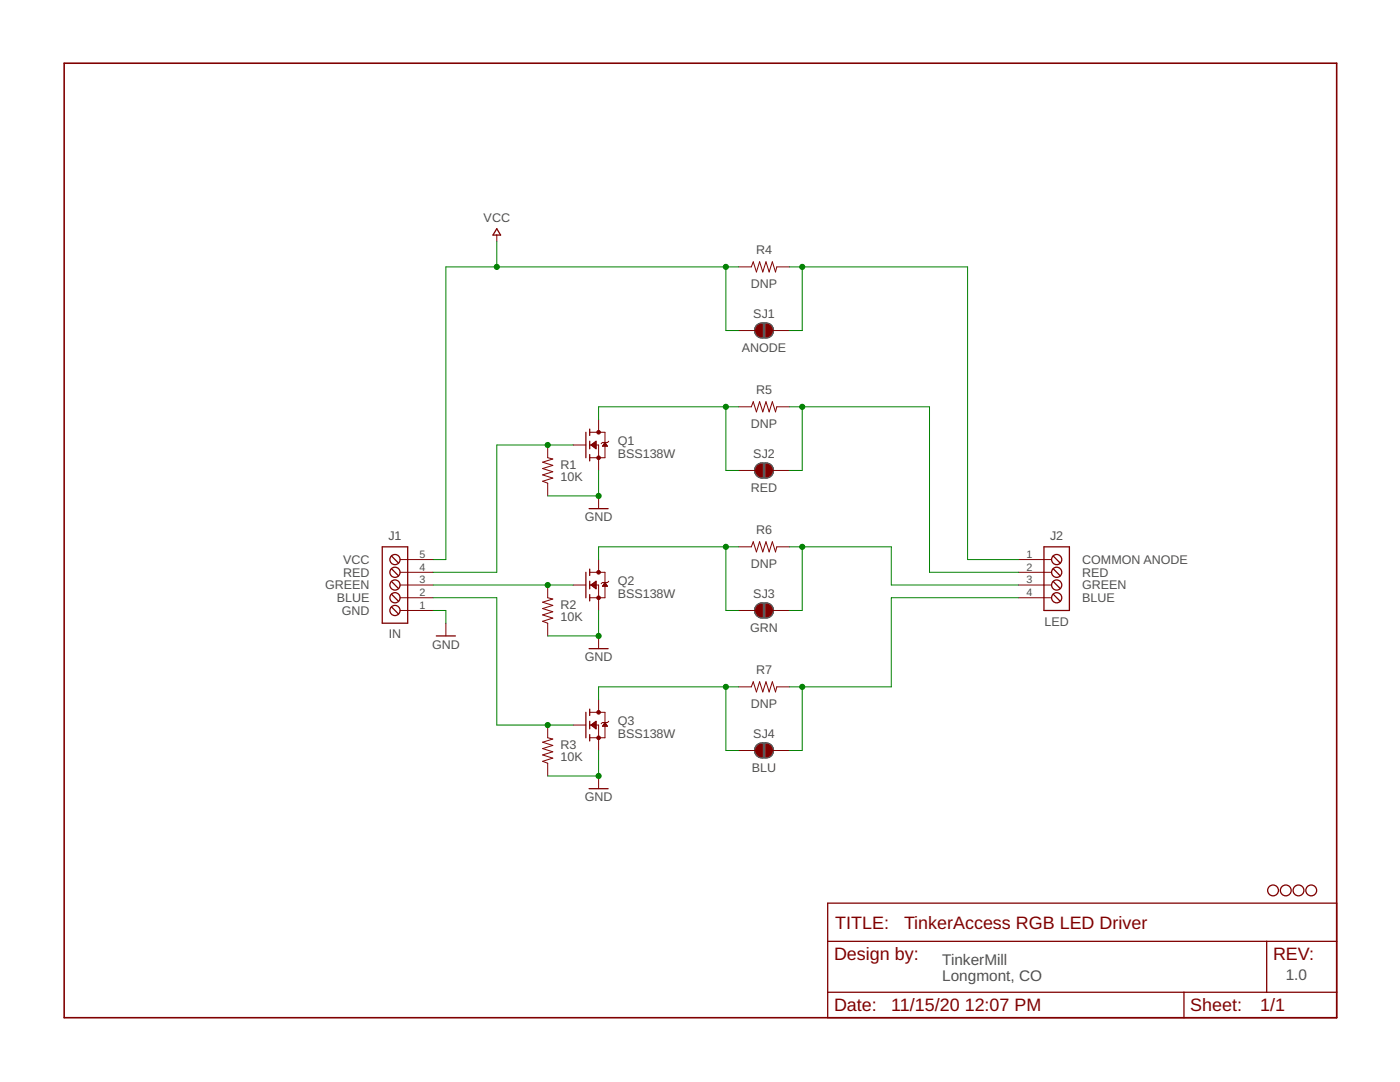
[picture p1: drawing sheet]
<?xml version="1.0" encoding="utf-8"?>
<!DOCTYPE eagle SYSTEM "eagle.dtd">
<eagle version="9.6.2">
<drawing>
<settings>
<setting alwaysvectorfont="no"/>
<setting verticaltext="up"/>
</settings>
<grid distance="0.1" unitdist="inch" unit="inch" style="lines" multiple="1" display="no" altdistance="0.01" altunitdist="inch" altunit="inch"/>
<schematic xreflabel="%F%N/%S.%C%R" xrefpart="/%S.%C%R">
<libraries>
<library name="TMF_Frames">
<symbols>
<symbol name="LETTER_LANDSCAPE">
<frame x1="0" y1="0" x2="254" y2="190.5" columns="12" rows="17" layer="94" border-left="no" border-top="no" border-right="no" border-bottom="no"/>
</symbol>
<symbol name="DOCFIELD">
<wire x1="0" y1="0" x2="71.12" y2="0" width="0.254" layer="94"/>
<wire x1="101.6" y1="15.24" x2="87.63" y2="15.24" width="0.254" layer="94"/>
<wire x1="0" y1="0" x2="0" y2="5.08" width="0.254" layer="94"/>
<wire x1="0" y1="5.08" x2="71.12" y2="5.08" width="0.254" layer="94"/>
<wire x1="0" y1="5.08" x2="0" y2="15.24" width="0.254" layer="94"/>
<wire x1="101.6" y1="15.24" x2="101.6" y2="5.08" width="0.254" layer="94"/>
<wire x1="71.12" y1="5.08" x2="71.12" y2="0" width="0.254" layer="94"/>
<wire x1="71.12" y1="5.08" x2="87.63" y2="5.08" width="0.254" layer="94"/>
<wire x1="71.12" y1="0" x2="101.6" y2="0" width="0.254" layer="94"/>
<wire x1="87.63" y1="15.24" x2="87.63" y2="5.08" width="0.254" layer="94"/>
<wire x1="87.63" y1="15.24" x2="0" y2="15.24" width="0.254" layer="94"/>
<wire x1="87.63" y1="5.08" x2="101.6" y2="5.08" width="0.254" layer="94"/>
<wire x1="101.6" y1="5.08" x2="101.6" y2="0" width="0.254" layer="94"/>
<wire x1="0" y1="15.24" x2="0" y2="22.86" width="0.254" layer="94"/>
<wire x1="0" y1="22.86" x2="101.6" y2="22.86" width="0.254" layer="94"/>
<wire x1="101.6" y1="22.86" x2="101.6" y2="15.24" width="0.254" layer="94"/>
<text x="1.27" y="1.27" size="2.54" layer="94">Date:</text>
<text x="12.7" y="1.27" size="2.54" layer="94">&gt;LAST_DATE_TIME</text>
<text x="72.39" y="1.27" size="2.54" layer="94">Sheet:</text>
<text x="86.36" y="1.27" size="2.54" layer="94">&gt;SHEET</text>
<text x="88.9" y="11.43" size="2.54" layer="94">REV:</text>
<text x="1.524" y="17.78" size="2.54" layer="94">TITLE:</text>
<text x="15.24" y="17.78" size="2.54" layer="94">&gt;DRAWING_NAME</text>
<text x="1.27" y="11.43" size="2.54" layer="94">Design by:</text>
</symbol>
</symbols>
<devicesets>
<deviceset name="LETTER_LANDSCAPE" prefix="FRAME" uservalue="yes">
<gates>
<gate name="G$1" symbol="LETTER_LANDSCAPE" x="0" y="0"/>
<gate name="G$2" symbol="DOCFIELD" x="152.4" y="0" addlevel="must"/>
</gates>
<devices>
<device name="">
<technologies>
<technology name=""/>
</technologies>
</device>
</devices>
</deviceset>
</devicesets>
</library>
<library name="TMF_Discretes">
<symbols>
<symbol name="N_MOSFET">
<wire x1="0.762" y1="0.762" x2="0.762" y2="0" width="0.254" layer="94"/>
<wire x1="0.762" y1="0" x2="0.762" y2="-0.762" width="0.254" layer="94"/>
<wire x1="0.762" y1="3.175" x2="0.762" y2="2.54" width="0.254" layer="94"/>
<wire x1="0.762" y1="2.54" x2="0.762" y2="1.905" width="0.254" layer="94"/>
<wire x1="0.762" y1="0" x2="2.54" y2="0" width="0.1524" layer="94"/>
<wire x1="2.54" y1="0" x2="2.54" y2="-2.54" width="0.1524" layer="94"/>
<wire x1="0.762" y1="-1.905" x2="0.762" y2="-2.54" width="0.254" layer="94"/>
<wire x1="0.762" y1="-2.54" x2="0.762" y2="-3.175" width="0.254" layer="94"/>
<wire x1="0" y1="2.54" x2="0" y2="-2.54" width="0.254" layer="94"/>
<wire x1="2.54" y1="-2.54" x2="0.762" y2="-2.54" width="0.1524" layer="94"/>
<wire x1="3.81" y1="2.54" x2="3.81" y2="0.508" width="0.1524" layer="94"/>
<wire x1="3.81" y1="0.508" x2="3.81" y2="-2.54" width="0.1524" layer="94"/>
<wire x1="2.54" y1="-2.54" x2="3.81" y2="-2.54" width="0.1524" layer="94"/>
<wire x1="0.762" y1="2.54" x2="3.81" y2="2.54" width="0.1524" layer="94"/>
<wire x1="4.572" y1="0.762" x2="4.318" y2="0.508" width="0.1524" layer="94"/>
<wire x1="4.318" y1="0.508" x2="3.81" y2="0.508" width="0.1524" layer="94"/>
<wire x1="3.81" y1="0.508" x2="3.302" y2="0.508" width="0.1524" layer="94"/>
<wire x1="3.302" y1="0.508" x2="3.048" y2="0.254" width="0.1524" layer="94"/>
<circle x="2.54" y="-2.54" radius="0.3592" width="0" layer="94"/>
<circle x="2.54" y="2.54" radius="0.3592" width="0" layer="94"/>
<text x="6.35" y="-2.54" size="1.778" layer="96">&gt;VALUE</text>
<text x="6.35" y="0" size="1.778" layer="95">&gt;NAME</text>
<pin name="S" x="2.54" y="-5.08" visible="off" length="short" direction="pas" rot="R90"/>
<pin name="G" x="-2.54" y="0" visible="off" length="short" direction="pas"/>
<pin name="D" x="2.54" y="5.08" visible="off" length="short" direction="pas" rot="R270"/>
<polygon width="0.1524" layer="94">
<vertex x="3.81" y="0.508"/>
<vertex x="3.302" y="-0.254"/>
<vertex x="4.318" y="-0.254"/>
</polygon>
<polygon width="0.1524" layer="94">
<vertex x="1.016" y="0"/>
<vertex x="2.032" y="0.762"/>
<vertex x="2.032" y="-0.762"/>
</polygon>
</symbol>
</symbols>
<devicesets>
<deviceset name="N_MOSFET" prefix="Q">
<gates>
<gate name="G$1" symbol="N_MOSFET" x="0" y="0"/>
</gates>
<devices>
<device name="_IRLML2502" package="SOT23">
<connects>
<connect gate="G$1" pin="D" pad="3"/>
<connect gate="G$1" pin="G" pad="1"/>
<connect gate="G$1" pin="S" pad="2"/>
</connects>
<technologies>
<technology name=""/>
</technologies>
</device>
<device name="_BSS138" package="SOT23">
<connects>
<connect gate="G$1" pin="D" pad="3"/>
<connect gate="G$1" pin="G" pad="1"/>
<connect gate="G$1" pin="S" pad="2"/>
</connects>
<technologies>
<technology name=""/>
</technologies>
</device>
<device name="_ZVN4525E6" package="SOT23-6">
<connects>
<connect gate="G$1" pin="D" pad="1 2 5 6"/>
<connect gate="G$1" pin="G" pad="3"/>
<connect gate="G$1" pin="S" pad="4"/>
</connects>
<technologies>
<technology name=""/>
</technologies>
</device>
<device name="_BSS138W" package="SOT323">
<connects>
<connect gate="G$1" pin="D" pad="3"/>
<connect gate="G$1" pin="G" pad="1"/>
<connect gate="G$1" pin="S" pad="2"/>
</connects>
<technologies>
<technology name=""/>
</technologies>
</device>
<device name="_CSD17308Q3" package="SON_Q3">
<connects>
<connect gate="G$1" pin="D" pad="5-8 PAD_BTM VIA1 VIA2 VIA3 VIA4 VIA5 VIA6"/>
<connect gate="G$1" pin="G" pad="4"/>
<connect gate="G$1" pin="S" pad="1 2 3"/>
</connects>
<technologies>
<technology name=""/>
</technologies>
</device>
<device name="_PSMN075-100MSE" package="SOT1210">
<connects>
<connect gate="G$1" pin="D" pad="PAD"/>
<connect gate="G$1" pin="G" pad="4"/>
<connect gate="G$1" pin="S" pad="1 2 3"/>
</connects>
<technologies>
<technology name=""/>
</technologies>
</device>
<device name="_DMN10H120SFG" package="POWERDI3333-8">
<connects>
<connect gate="G$1" pin="D" pad="5-8 PAD_BTM VIA1 VIA2 VIA3 VIA4 VIA5 VIA6"/>
<connect gate="G$1" pin="G" pad="4"/>
<connect gate="G$1" pin="S" pad="1 2 3"/>
</connects>
<technologies>
<technology name=""/>
</technologies>
</device>
</devices>
</deviceset>
</devicesets>
</library>
<library name="TMF_Resistors">
<symbols>
<symbol name="RESISTOR">
<wire x1="-2.54" y1="0" x2="-2.159" y2="1.016" width="0.1524" layer="94"/>
<wire x1="-2.159" y1="1.016" x2="-1.524" y2="-1.016" width="0.1524" layer="94"/>
<wire x1="-1.524" y1="-1.016" x2="-0.889" y2="1.016" width="0.1524" layer="94"/>
<wire x1="-0.889" y1="1.016" x2="-0.254" y2="-1.016" width="0.1524" layer="94"/>
<wire x1="-0.254" y1="-1.016" x2="0.381" y2="1.016" width="0.1524" layer="94"/>
<wire x1="0.381" y1="1.016" x2="1.016" y2="-1.016" width="0.1524" layer="94"/>
<wire x1="1.016" y1="-1.016" x2="1.651" y2="1.016" width="0.1524" layer="94"/>
<wire x1="1.651" y1="1.016" x2="2.286" y2="-1.016" width="0.1524" layer="94"/>
<wire x1="2.286" y1="-1.016" x2="2.54" y2="0" width="0.1524" layer="94"/>
<text x="0" y="2.54" size="1.778" layer="95" align="bottom-center">&gt;NAME</text>
<text x="0" y="-2.54" size="1.778" layer="96" align="top-center">&gt;VALUE</text>
<pin name="2" x="5.08" y="0" visible="off" length="short" direction="pas" swaplevel="1" rot="R180"/>
<pin name="1" x="-5.08" y="0" visible="off" length="short" direction="pas" swaplevel="1"/>
</symbol>
</symbols>
<devicesets>
<deviceset name="RESISTOR" prefix="R" uservalue="yes">
<gates>
<gate name="G$1" symbol="RESISTOR" x="0" y="0"/>
</gates>
<devices>
<device name="_0603" package="0603">
<connects>
<connect gate="G$1" pin="1" pad="1"/>
<connect gate="G$1" pin="2" pad="2"/>
</connects>
<technologies>
<technology name=""/>
</technologies>
</device>
<device name="_2512" package="2512">
<connects>
<connect gate="G$1" pin="1" pad="1"/>
<connect gate="G$1" pin="2" pad="2"/>
</connects>
<technologies>
<technology name=""/>
</technologies>
</device>
<device name="_1206" package="1206">
<connects>
<connect gate="G$1" pin="1" pad="1"/>
<connect gate="G$1" pin="2" pad="2"/>
</connects>
<technologies>
<technology name=""/>
</technologies>
</device>
<device name="_PTH_1/4W" package="AXIAL_0.4">
<connects>
<connect gate="G$1" pin="1" pad="1"/>
<connect gate="G$1" pin="2" pad="2"/>
</connects>
<technologies>
<technology name=""/>
</technologies>
</device>
</devices>
</deviceset>
</devicesets>
</library>
<library name="TMF_Connectors">
<symbols>
<symbol name="TB_4X1">
<pin name="1" x="7.62" y="2.54" visible="pad" length="middle" direction="pas" rot="R180"/>
<wire x1="0.7112" y1="0.7112" x2="-0.7112" y2="-0.7112" width="0.254" layer="94"/>
<circle x="0" y="0" radius="1.016" width="0.254" layer="94"/>
<pin name="2" x="7.62" y="0" visible="pad" length="middle" direction="pas" rot="R180"/>
<wire x1="2.54" y1="0" x2="1.016" y2="0" width="0.1524" layer="94"/>
<pin name="3" x="7.62" y="-2.54" visible="pad" length="middle" direction="pas" rot="R180"/>
<pin name="4" x="7.62" y="-5.08" visible="pad" length="middle" direction="pas" rot="R180"/>
<wire x1="-2.54" y1="5.08" x2="2.54" y2="5.08" width="0.254" layer="94"/>
<wire x1="2.54" y1="5.08" x2="2.54" y2="0" width="0.254" layer="94"/>
<wire x1="2.54" y1="0" x2="2.54" y2="-7.62" width="0.254" layer="94"/>
<wire x1="2.54" y1="-7.62" x2="-2.54" y2="-7.62" width="0.254" layer="94"/>
<wire x1="-2.54" y1="-7.62" x2="-2.54" y2="5.08" width="0.254" layer="94"/>
<text x="0" y="6.35" size="1.778" layer="95" align="bottom-center">&gt;NAME</text>
<text x="0" y="-8.89" size="1.778" layer="96" align="top-center">&gt;VALUE</text>
<wire x1="0.7112" y1="3.2512" x2="-0.7112" y2="1.8288" width="0.254" layer="94"/>
<circle x="0" y="2.54" radius="1.016" width="0.254" layer="94"/>
<wire x1="2.54" y1="2.54" x2="1.016" y2="2.54" width="0.1524" layer="94"/>
<wire x1="0.7112" y1="-1.8288" x2="-0.7112" y2="-3.2512" width="0.254" layer="94"/>
<circle x="0" y="-2.54" radius="1.016" width="0.254" layer="94"/>
<wire x1="2.54" y1="-2.54" x2="1.016" y2="-2.54" width="0.1524" layer="94"/>
<wire x1="0.7112" y1="-4.3688" x2="-0.7112" y2="-5.7912" width="0.254" layer="94"/>
<circle x="0" y="-5.08" radius="1.016" width="0.254" layer="94"/>
<wire x1="2.54" y1="-5.08" x2="1.016" y2="-5.08" width="0.1524" layer="94"/>
</symbol>
<symbol name="TB_5X1">
<pin name="1" x="7.62" y="5.08" visible="pad" length="middle" direction="pas" rot="R180"/>
<wire x1="0.7112" y1="3.2512" x2="-0.7112" y2="1.8288" width="0.254" layer="94"/>
<circle x="0" y="2.54" radius="1.016" width="0.254" layer="94"/>
<pin name="2" x="7.62" y="2.54" visible="pad" length="middle" direction="pas" rot="R180"/>
<wire x1="2.54" y1="2.54" x2="1.016" y2="2.54" width="0.1524" layer="94"/>
<pin name="3" x="7.62" y="0" visible="pad" length="middle" direction="pas" rot="R180"/>
<pin name="4" x="7.62" y="-2.54" visible="pad" length="middle" direction="pas" rot="R180"/>
<wire x1="-2.54" y1="7.62" x2="2.54" y2="7.62" width="0.254" layer="94"/>
<wire x1="2.54" y1="7.62" x2="2.54" y2="2.54" width="0.254" layer="94"/>
<wire x1="2.54" y1="2.54" x2="2.54" y2="-7.62" width="0.254" layer="94"/>
<wire x1="2.54" y1="-7.62" x2="-2.54" y2="-7.62" width="0.254" layer="94"/>
<wire x1="-2.54" y1="-7.62" x2="-2.54" y2="7.62" width="0.254" layer="94"/>
<text x="0" y="8.89" size="1.778" layer="95" align="bottom-center">&gt;NAME</text>
<text x="0" y="-8.89" size="1.778" layer="96" align="top-center">&gt;VALUE</text>
<wire x1="0.7112" y1="5.7912" x2="-0.7112" y2="4.3688" width="0.254" layer="94"/>
<circle x="0" y="5.08" radius="1.016" width="0.254" layer="94"/>
<wire x1="2.54" y1="5.08" x2="1.016" y2="5.08" width="0.1524" layer="94"/>
<wire x1="0.7112" y1="0.7112" x2="-0.7112" y2="-0.7112" width="0.254" layer="94"/>
<circle x="0" y="0" radius="1.016" width="0.254" layer="94"/>
<wire x1="2.54" y1="0" x2="1.016" y2="0" width="0.1524" layer="94"/>
<wire x1="0.7112" y1="-1.8288" x2="-0.7112" y2="-3.2512" width="0.254" layer="94"/>
<circle x="0" y="-2.54" radius="1.016" width="0.254" layer="94"/>
<wire x1="2.54" y1="-2.54" x2="1.016" y2="-2.54" width="0.1524" layer="94"/>
<pin name="5" x="7.62" y="-5.08" visible="pad" length="middle" direction="pas" rot="R180"/>
<wire x1="0.7112" y1="-4.3688" x2="-0.7112" y2="-5.7912" width="0.254" layer="94"/>
<circle x="0" y="-5.08" radius="1.016" width="0.254" layer="94"/>
<wire x1="2.54" y1="-5.08" x2="1.016" y2="-5.08" width="0.1524" layer="94"/>
</symbol>
<symbol name="JMP_PAD_2X1_CLOSED_BY_PASTE">
<wire x1="-0.635" y1="0.381" x2="0.635" y2="0.381" width="1.27" layer="94" curve="-180" cap="flat"/>
<wire x1="0.635" y1="-0.381" x2="-0.635" y2="-0.381" width="1.27" layer="94" curve="-180" cap="flat"/>
<wire x1="0" y1="2.54" x2="0" y2="1.651" width="0.1524" layer="94"/>
<wire x1="0" y1="-2.54" x2="0" y2="-1.651" width="0.1524" layer="94"/>
<text x="2.54" y="0" size="1.778" layer="95">&gt;NAME</text>
<text x="2.54" y="-2.54" size="1.778" layer="96">&gt;VALUE</text>
<pin name="1" x="0" y="5.08" visible="off" length="short" direction="pas" swaplevel="1" rot="R270"/>
<pin name="2" x="0" y="-5.08" visible="off" length="short" direction="pas" swaplevel="1" rot="R90"/>
<polygon width="0.127" layer="95">
<vertex x="1.524" y="-0.381" curve="-90"/>
<vertex x="0" y="-1.905" curve="-90"/>
<vertex x="-1.524" y="-0.381"/>
<vertex x="-1.524" y="0.381" curve="-90"/>
<vertex x="0" y="1.905" curve="-90"/>
<vertex x="1.524" y="0.381"/>
</polygon>
</symbol>
</symbols>
<devicesets>
<deviceset name="TB_4X1" prefix="J">
<gates>
<gate name="G$1" symbol="TB_4X1" x="0" y="0"/>
</gates>
<devices>
<device name="_TE_CONN_ED555_4DS" package="TE_CONN_ED555_4DS">
<connects>
<connect gate="G$1" pin="1" pad="1"/>
<connect gate="G$1" pin="2" pad="2"/>
<connect gate="G$1" pin="3" pad="3"/>
<connect gate="G$1" pin="4" pad="4"/>
</connects>
<technologies>
<technology name=""/>
</technologies>
</device>
<device name="_ON_SHORE_OSTVN04A150" package="ON_SHORE_OSTVN04A150">
<connects>
<connect gate="G$1" pin="1" pad="1"/>
<connect gate="G$1" pin="2" pad="2"/>
<connect gate="G$1" pin="3" pad="3"/>
<connect gate="G$1" pin="4" pad="4"/>
</connects>
<technologies>
<technology name=""/>
</technologies>
</device>
</devices>
</deviceset>
<deviceset name="TB_5X1" prefix="J">
<gates>
<gate name="G$1" symbol="TB_5X1" x="0" y="0"/>
</gates>
<devices>
<device name="_TE_CONN_ED555_5DS" package="TE_CONN_ED555_5DS">
<connects>
<connect gate="G$1" pin="1" pad="1"/>
<connect gate="G$1" pin="2" pad="2"/>
<connect gate="G$1" pin="3" pad="3"/>
<connect gate="G$1" pin="4" pad="4"/>
<connect gate="G$1" pin="5" pad="5"/>
</connects>
<technologies>
<technology name=""/>
</technologies>
</device>
<device name="_ON_SHORE_OSTVN05A150" package="ON_SHORE_OSTVN05A150">
<connects>
<connect gate="G$1" pin="1" pad="1"/>
<connect gate="G$1" pin="2" pad="2"/>
<connect gate="G$1" pin="3" pad="3"/>
<connect gate="G$1" pin="4" pad="4"/>
<connect gate="G$1" pin="5" pad="5"/>
</connects>
<technologies>
<technology name=""/>
</technologies>
</device>
</devices>
</deviceset>
<deviceset name="JMP_PAD_2X1_CLOSED_BY_PASTE" prefix="SJ">
<gates>
<gate name="G$1" symbol="JMP_PAD_2X1_CLOSED_BY_PASTE" x="0" y="0"/>
</gates>
<devices>
<device name="_NORMAL" package="JMP_PAD_2X1_CLOSED_BY_PASTE">
<connects>
<connect gate="G$1" pin="1" pad="1"/>
<connect gate="G$1" pin="2" pad="2"/>
</connects>
<technologies>
<technology name=""/>
</technologies>
</device>
</devices>
</deviceset>
</devicesets>
</library>
<library name="TMF_Supply">
<symbols>
<symbol name="GND">
<wire x1="-1.905" y1="-2.54" x2="1.905" y2="-2.54" width="0.254" layer="94"/>
<text x="0" y="-5.08" size="1.778" layer="96" align="bottom-center">&gt;VALUE</text>
<pin name="GND" x="0" y="0" visible="off" length="short" direction="sup" rot="R270"/>
</symbol>
<symbol name="VCC">
<wire x1="0.762" y1="1.27" x2="0" y2="2.54" width="0.254" layer="94"/>
<wire x1="0" y1="2.54" x2="-0.762" y2="1.27" width="0.254" layer="94"/>
<text x="0" y="3.81" size="1.778" layer="96" align="bottom-center">&gt;VALUE</text>
<pin name="VCC" x="0" y="0" visible="off" length="point" direction="sup" rot="R90"/>
<wire x1="-0.762" y1="1.27" x2="0" y2="1.27" width="0.254" layer="94"/>
<wire x1="0" y1="1.27" x2="0.762" y2="1.27" width="0.254" layer="94"/>
<wire x1="0" y1="0" x2="0" y2="1.27" width="0.1524" layer="94"/>
</symbol>
</symbols>
<devicesets>
<deviceset name="GND" prefix="SUPPLY">
<gates>
<gate name="G$1" symbol="GND" x="0" y="0"/>
</gates>
<devices>
<device name="">
<technologies>
<technology name=""/>
</technologies>
</device>
</devices>
</deviceset>
<deviceset name="VCC" prefix="SUPPLY">
<gates>
<gate name="G$1" symbol="VCC" x="0" y="0"/>
</gates>
<devices>
<device name="">
<technologies>
<technology name=""/>
</technologies>
</device>
</devices>
</deviceset>
</devicesets>
</library>
<library name="TMF_Hardware">
<symbols>
<symbol name="STANDOFF">
<circle x="0" y="0" radius="1.0795" width="0.254" layer="94"/>
</symbol>
</symbols>
<devicesets>
<deviceset name="STANDOFF" prefix="STANDOFF">
<gates>
<gate name="G$1" symbol="STANDOFF" x="0" y="0"/>
</gates>
<devices>
<device name="_3.2MM_NO_CU" package="STANDOFF_3.2MM_NO_CU">
<technologies>
<technology name=""/>
</technologies>
</device>
<device name="_3.2MM" package="STANDOFF_3.2MM">
<technologies>
<technology name=""/>
</technologies>
</device>
<device name="_3.2MM_NO_CU_MASK" package="STANDOFF_3.2MM_NO_CU_MASK">
<technologies>
<technology name=""/>
</technologies>
</device>
<device name="_2.75MM_NO_CU_MASK" package="STANDOFF_2.75MM_NO_CU_MASK">
<technologies>
<technology name=""/>
</technologies>
</device>
<device name="_2.3MM_NO_CU" package="STANDOFF_2.3MM_NO_CU">
<technologies>
<technology name=""/>
</technologies>
</device>
</devices>
</deviceset>
</devicesets>
</library>
</libraries>
<attributes>
</attributes>
<variantdefs>
</variantdefs>
<classes>
<class number="0" name="default" width="0" drill="0">
</class>
</classes>
<parts>
<part name="FRAME1" library="TMF_Frames" deviceset="LETTER_LANDSCAPE" device=""/>
<part name="Q1" library="TMF_Discretes" deviceset="N_MOSFET" device="_BSS138W" value="BSS138W"/>
<part name="Q2" library="TMF_Discretes" deviceset="N_MOSFET" device="_BSS138W" value="BSS138W"/>
<part name="Q3" library="TMF_Discretes" deviceset="N_MOSFET" device="_BSS138W" value="BSS138W"/>
<part name="R1" library="TMF_Resistors" deviceset="RESISTOR" device="_0603" value="10K"/>
<part name="R2" library="TMF_Resistors" deviceset="RESISTOR" device="_0603" value="10K"/>
<part name="R3" library="TMF_Resistors" deviceset="RESISTOR" device="_0603" value="10K"/>
<part name="SUPPLY1" library="TMF_Supply" deviceset="GND" device=""/>
<part name="SUPPLY2" library="TMF_Supply" deviceset="GND" device=""/>
<part name="SUPPLY3" library="TMF_Supply" deviceset="GND" device=""/>
<part name="SUPPLY4" library="TMF_Supply" deviceset="GND" device=""/>
<part name="J2" library="TMF_Connectors" deviceset="TB_4X1" device="_ON_SHORE_OSTVN04A150" value="LED"/>
<part name="J1" library="TMF_Connectors" deviceset="TB_5X1" device="_ON_SHORE_OSTVN05A150" value="IN"/>
<part name="R5" library="TMF_Resistors" deviceset="RESISTOR" device="_0603" value="DNP"/>
<part name="R6" library="TMF_Resistors" deviceset="RESISTOR" device="_0603" value="DNP"/>
<part name="R7" library="TMF_Resistors" deviceset="RESISTOR" device="_0603" value="DNP"/>
<part name="R4" library="TMF_Resistors" deviceset="RESISTOR" device="_0603" value="DNP"/>
<part name="STANDOFF1" library="TMF_Hardware" deviceset="STANDOFF" device="_2.3MM_NO_CU" value="STANDOFF_2.3MM_NO_CU"/>
<part name="STANDOFF2" library="TMF_Hardware" deviceset="STANDOFF" device="_2.3MM_NO_CU" value="STANDOFF_2.3MM_NO_CU"/>
<part name="STANDOFF3" library="TMF_Hardware" deviceset="STANDOFF" device="_2.3MM_NO_CU" value="STANDOFF_2.3MM_NO_CU"/>
<part name="STANDOFF4" library="TMF_Hardware" deviceset="STANDOFF" device="_2.3MM_NO_CU" value="STANDOFF_2.3MM_NO_CU"/>
<part name="SJ2" library="TMF_Connectors" deviceset="JMP_PAD_2X1_CLOSED_BY_PASTE" device="_NORMAL" value="RED"/>
<part name="SJ3" library="TMF_Connectors" deviceset="JMP_PAD_2X1_CLOSED_BY_PASTE" device="_NORMAL" value="GRN"/>
<part name="SJ4" library="TMF_Connectors" deviceset="JMP_PAD_2X1_CLOSED_BY_PASTE" device="_NORMAL" value="BLU"/>
<part name="SJ1" library="TMF_Connectors" deviceset="JMP_PAD_2X1_CLOSED_BY_PASTE" device="_NORMAL" value="ANODE"/>
<part name="SUPPLY5" library="TMF_Supply" deviceset="VCC" device=""/>
</parts>
<sheets>
<sheet>
<plain>
<text x="60.96" y="91.44" size="1.778" layer="97" align="center-right">VCC</text>
<text x="60.96" y="88.9" size="1.778" layer="97" align="center-right">RED</text>
<text x="60.96" y="86.36" size="1.778" layer="97" align="center-right">GREEN</text>
<text x="60.96" y="83.82" size="1.778" layer="97" align="center-right">BLUE</text>
<text x="60.96" y="81.28" size="1.778" layer="97" align="center-right">GND</text>
<text x="203.2" y="91.44" size="1.778" layer="97" align="center-left">COMMON ANODE</text>
<text x="203.2" y="88.9" size="1.778" layer="97" align="center-left">RED</text>
<text x="203.2" y="86.36" size="1.778" layer="97" align="center-left">GREEN</text>
<text x="203.2" y="83.82" size="1.778" layer="97" align="center-left">BLUE</text>
<text x="175.26" y="12.7" size="2.1844" layer="95" align="top-left">TinkerMill
Longmont, CO</text>
<text x="243.84" y="7.62" size="2.1844" layer="95">1.0</text>
</plain>
<instances>
<instance part="FRAME1" gate="G$1" x="0" y="0" smashed="yes"/>
<instance part="FRAME1" gate="G$2" x="152.4" y="0" smashed="yes">
<attribute name="LAST_DATE_TIME" x="165.1" y="1.27" size="2.54" layer="94"/>
<attribute name="SHEET" x="238.76" y="1.27" size="2.54" layer="94"/>
<attribute name="DRAWING_NAME" x="167.64" y="17.78" size="2.54" layer="94"/>
</instance>
<instance part="Q1" gate="G$1" x="104.14" y="114.3" smashed="yes">
<attribute name="VALUE" x="110.49" y="111.76" size="1.778" layer="96"/>
<attribute name="NAME" x="110.49" y="114.3" size="1.778" layer="95"/>
</instance>
<instance part="Q2" gate="G$1" x="104.14" y="86.36" smashed="yes">
<attribute name="VALUE" x="110.49" y="83.82" size="1.778" layer="96"/>
<attribute name="NAME" x="110.49" y="86.36" size="1.778" layer="95"/>
</instance>
<instance part="Q3" gate="G$1" x="104.14" y="58.42" smashed="yes">
<attribute name="VALUE" x="110.49" y="55.88" size="1.778" layer="96"/>
<attribute name="NAME" x="110.49" y="58.42" size="1.778" layer="95"/>
</instance>
<instance part="R1" gate="G$1" x="96.52" y="109.22" smashed="yes" rot="R90">
<attribute name="NAME" x="99.06" y="110.49" size="1.778" layer="95" align="center-left"/>
<attribute name="VALUE" x="99.06" y="107.95" size="1.778" layer="96" align="center-left"/>
</instance>
<instance part="R2" gate="G$1" x="96.52" y="81.28" smashed="yes" rot="R90">
<attribute name="NAME" x="99.06" y="82.55" size="1.778" layer="95" align="center-left"/>
<attribute name="VALUE" x="99.06" y="80.01" size="1.778" layer="96" align="center-left"/>
</instance>
<instance part="R3" gate="G$1" x="96.52" y="53.34" smashed="yes" rot="R90">
<attribute name="NAME" x="99.06" y="54.61" size="1.778" layer="95" align="center-left"/>
<attribute name="VALUE" x="99.06" y="52.07" size="1.778" layer="96" align="center-left"/>
</instance>
<instance part="SUPPLY1" gate="G$1" x="106.68" y="104.14" smashed="yes">
<attribute name="VALUE" x="106.68" y="99.06" size="1.778" layer="96" align="bottom-center"/>
</instance>
<instance part="SUPPLY2" gate="G$1" x="106.68" y="76.2" smashed="yes">
<attribute name="VALUE" x="106.68" y="71.12" size="1.778" layer="96" align="bottom-center"/>
</instance>
<instance part="SUPPLY3" gate="G$1" x="106.68" y="48.26" smashed="yes">
<attribute name="VALUE" x="106.68" y="43.18" size="1.778" layer="96" align="bottom-center"/>
</instance>
<instance part="SUPPLY4" gate="G$1" x="76.2" y="78.74" smashed="yes">
<attribute name="VALUE" x="76.2" y="73.66" size="1.778" layer="96" align="bottom-center"/>
</instance>
<instance part="J2" gate="G$1" x="198.12" y="88.9" smashed="yes" rot="MR0">
<attribute name="NAME" x="198.12" y="95.25" size="1.778" layer="95" rot="MR0" align="bottom-center"/>
<attribute name="VALUE" x="198.12" y="80.01" size="1.778" layer="96" rot="MR0" align="top-center"/>
</instance>
<instance part="J1" gate="G$1" x="66.04" y="86.36" smashed="yes" rot="MR180">
<attribute name="NAME" x="66.04" y="95.25" size="1.778" layer="95" rot="MR0" align="bottom-center"/>
<attribute name="VALUE" x="66.04" y="77.47" size="1.778" layer="96" rot="MR0" align="top-center"/>
</instance>
<instance part="R5" gate="G$1" x="139.7" y="121.92" smashed="yes">
<attribute name="NAME" x="139.7" y="124.46" size="1.778" layer="95" align="bottom-center"/>
<attribute name="VALUE" x="139.7" y="119.38" size="1.778" layer="96" align="top-center"/>
</instance>
<instance part="R6" gate="G$1" x="139.7" y="93.98" smashed="yes">
<attribute name="NAME" x="139.7" y="96.52" size="1.778" layer="95" align="bottom-center"/>
<attribute name="VALUE" x="139.7" y="91.44" size="1.778" layer="96" align="top-center"/>
</instance>
<instance part="R7" gate="G$1" x="139.7" y="66.04" smashed="yes">
<attribute name="NAME" x="139.7" y="68.58" size="1.778" layer="95" align="bottom-center"/>
<attribute name="VALUE" x="139.7" y="63.5" size="1.778" layer="96" align="top-center"/>
</instance>
<instance part="R4" gate="G$1" x="139.7" y="149.86" smashed="yes">
<attribute name="NAME" x="139.7" y="152.4" size="1.778" layer="95" align="bottom-center"/>
<attribute name="VALUE" x="139.7" y="147.32" size="1.778" layer="96" align="top-center"/>
</instance>
<instance part="STANDOFF1" gate="G$1" x="241.3" y="25.4" smashed="yes"/>
<instance part="STANDOFF2" gate="G$1" x="243.84" y="25.4" smashed="yes"/>
<instance part="STANDOFF3" gate="G$1" x="246.38" y="25.4" smashed="yes"/>
<instance part="STANDOFF4" gate="G$1" x="248.92" y="25.4" smashed="yes"/>
<instance part="SJ2" gate="G$1" x="139.7" y="109.22" smashed="yes" rot="R90">
<attribute name="NAME" x="139.7" y="111.76" size="1.778" layer="95" align="bottom-center"/>
<attribute name="VALUE" x="139.7" y="106.68" size="1.778" layer="96" align="top-center"/>
</instance>
<instance part="SJ3" gate="G$1" x="139.7" y="81.28" smashed="yes" rot="R90">
<attribute name="NAME" x="139.7" y="83.82" size="1.778" layer="95" align="bottom-center"/>
<attribute name="VALUE" x="139.7" y="78.74" size="1.778" layer="96" align="top-center"/>
</instance>
<instance part="SJ4" gate="G$1" x="139.7" y="53.34" smashed="yes" rot="R90">
<attribute name="NAME" x="139.7" y="55.88" size="1.778" layer="95" align="bottom-center"/>
<attribute name="VALUE" x="139.7" y="50.8" size="1.778" layer="96" align="top-center"/>
</instance>
<instance part="SJ1" gate="G$1" x="139.7" y="137.16" smashed="yes" rot="R90">
<attribute name="NAME" x="139.7" y="139.7" size="1.778" layer="95" align="bottom-center"/>
<attribute name="VALUE" x="139.7" y="134.62" size="1.778" layer="96" align="top-center"/>
</instance>
<instance part="SUPPLY5" gate="G$1" x="86.36" y="154.94" smashed="yes">
<attribute name="VALUE" x="86.36" y="158.75" size="1.778" layer="96" align="bottom-center"/>
</instance>
</instances>
<busses>
</busses>
<nets>
<net name="N$1" class="0">
<segment>
<pinref part="R1" gate="G$1" pin="2"/>
<pinref part="Q1" gate="G$1" pin="G"/>
<wire x1="96.52" y1="114.3" x2="101.6" y2="114.3" width="0.1524" layer="91"/>
<wire x1="73.66" y1="88.9" x2="86.36" y2="88.9" width="0.1524" layer="91"/>
<wire x1="86.36" y1="88.9" x2="86.36" y2="114.3" width="0.1524" layer="91"/>
<wire x1="86.36" y1="114.3" x2="96.52" y2="114.3" width="0.1524" layer="91"/>
<junction x="96.52" y="114.3"/>
<pinref part="J1" gate="G$1" pin="4"/>
</segment>
</net>
<net name="GND" class="0">
<segment>
<pinref part="Q1" gate="G$1" pin="S"/>
<pinref part="SUPPLY1" gate="G$1" pin="GND"/>
<wire x1="106.68" y1="109.22" x2="106.68" y2="104.14" width="0.1524" layer="91"/>
<pinref part="R1" gate="G$1" pin="1"/>
<wire x1="96.52" y1="104.14" x2="106.68" y2="104.14" width="0.1524" layer="91"/>
<junction x="106.68" y="104.14"/>
</segment>
<segment>
<pinref part="Q2" gate="G$1" pin="S"/>
<pinref part="SUPPLY2" gate="G$1" pin="GND"/>
<wire x1="106.68" y1="76.2" x2="106.68" y2="81.28" width="0.1524" layer="91"/>
<pinref part="R2" gate="G$1" pin="1"/>
<wire x1="96.52" y1="76.2" x2="106.68" y2="76.2" width="0.1524" layer="91"/>
<junction x="106.68" y="76.2"/>
</segment>
<segment>
<pinref part="R3" gate="G$1" pin="1"/>
<pinref part="SUPPLY3" gate="G$1" pin="GND"/>
<wire x1="96.52" y1="48.26" x2="106.68" y2="48.26" width="0.1524" layer="91"/>
<pinref part="Q3" gate="G$1" pin="S"/>
<wire x1="106.68" y1="48.26" x2="106.68" y2="53.34" width="0.1524" layer="91"/>
<junction x="106.68" y="48.26"/>
</segment>
<segment>
<pinref part="SUPPLY4" gate="G$1" pin="GND"/>
<wire x1="76.2" y1="78.74" x2="76.2" y2="81.28" width="0.1524" layer="91"/>
<wire x1="76.2" y1="81.28" x2="73.66" y2="81.28" width="0.1524" layer="91"/>
<pinref part="J1" gate="G$1" pin="1"/>
</segment>
</net>
<net name="N$2" class="0">
<segment>
<pinref part="R2" gate="G$1" pin="2"/>
<pinref part="Q2" gate="G$1" pin="G"/>
<wire x1="96.52" y1="86.36" x2="101.6" y2="86.36" width="0.1524" layer="91"/>
<wire x1="73.66" y1="86.36" x2="96.52" y2="86.36" width="0.1524" layer="91"/>
<junction x="96.52" y="86.36"/>
<pinref part="J1" gate="G$1" pin="3"/>
</segment>
</net>
<net name="N$3" class="0">
<segment>
<pinref part="Q3" gate="G$1" pin="G"/>
<pinref part="R3" gate="G$1" pin="2"/>
<wire x1="101.6" y1="58.42" x2="96.52" y2="58.42" width="0.1524" layer="91"/>
<wire x1="73.66" y1="83.82" x2="86.36" y2="83.82" width="0.1524" layer="91"/>
<wire x1="86.36" y1="83.82" x2="86.36" y2="58.42" width="0.1524" layer="91"/>
<wire x1="86.36" y1="58.42" x2="96.52" y2="58.42" width="0.1524" layer="91"/>
<junction x="96.52" y="58.42"/>
<pinref part="J1" gate="G$1" pin="2"/>
</segment>
</net>
<net name="N$4" class="0">
<segment>
<pinref part="J2" gate="G$1" pin="2"/>
<wire x1="144.78" y1="121.92" x2="147.32" y2="121.92" width="0.1524" layer="91"/>
<wire x1="147.32" y1="121.92" x2="172.72" y2="121.92" width="0.1524" layer="91"/>
<wire x1="190.5" y1="88.9" x2="172.72" y2="88.9" width="0.1524" layer="91"/>
<wire x1="172.72" y1="88.9" x2="172.72" y2="121.92" width="0.1524" layer="91"/>
<pinref part="R5" gate="G$1" pin="2"/>
<pinref part="SJ2" gate="G$1" pin="2"/>
<wire x1="144.78" y1="109.22" x2="147.32" y2="109.22" width="0.1524" layer="91"/>
<wire x1="147.32" y1="109.22" x2="147.32" y2="121.92" width="0.1524" layer="91"/>
<junction x="147.32" y="121.92"/>
</segment>
</net>
<net name="N$5" class="0">
<segment>
<wire x1="165.1" y1="93.98" x2="147.32" y2="93.98" width="0.1524" layer="91"/>
<pinref part="J2" gate="G$1" pin="3"/>
<wire x1="190.5" y1="86.36" x2="165.1" y2="86.36" width="0.1524" layer="91"/>
<wire x1="165.1" y1="86.36" x2="165.1" y2="93.98" width="0.1524" layer="91"/>
<pinref part="R6" gate="G$1" pin="2"/>
<wire x1="144.78" y1="93.98" x2="147.32" y2="93.98" width="0.1524" layer="91"/>
<pinref part="SJ3" gate="G$1" pin="2"/>
<wire x1="144.78" y1="81.28" x2="147.32" y2="81.28" width="0.1524" layer="91"/>
<wire x1="147.32" y1="81.28" x2="147.32" y2="93.98" width="0.1524" layer="91"/>
<junction x="147.32" y="93.98"/>
</segment>
</net>
<net name="N$6" class="0">
<segment>
<wire x1="165.1" y1="66.04" x2="165.1" y2="83.82" width="0.1524" layer="91"/>
<wire x1="165.1" y1="83.82" x2="190.5" y2="83.82" width="0.1524" layer="91"/>
<pinref part="J2" gate="G$1" pin="4"/>
<pinref part="R7" gate="G$1" pin="2"/>
<wire x1="144.78" y1="66.04" x2="147.32" y2="66.04" width="0.1524" layer="91"/>
<pinref part="SJ4" gate="G$1" pin="2"/>
<wire x1="147.32" y1="66.04" x2="165.1" y2="66.04" width="0.1524" layer="91"/>
<wire x1="144.78" y1="53.34" x2="147.32" y2="53.34" width="0.1524" layer="91"/>
<wire x1="147.32" y1="53.34" x2="147.32" y2="66.04" width="0.1524" layer="91"/>
<junction x="147.32" y="66.04"/>
</segment>
</net>
<net name="N$13" class="0">
<segment>
<pinref part="R4" gate="G$1" pin="2"/>
<wire x1="180.34" y1="149.86" x2="147.32" y2="149.86" width="0.1524" layer="91"/>
<pinref part="J2" gate="G$1" pin="1"/>
<wire x1="147.32" y1="149.86" x2="144.78" y2="149.86" width="0.1524" layer="91"/>
<wire x1="190.5" y1="91.44" x2="180.34" y2="91.44" width="0.1524" layer="91"/>
<wire x1="180.34" y1="91.44" x2="180.34" y2="149.86" width="0.1524" layer="91"/>
<pinref part="SJ1" gate="G$1" pin="2"/>
<wire x1="147.32" y1="149.86" x2="147.32" y2="137.16" width="0.1524" layer="91"/>
<wire x1="147.32" y1="137.16" x2="144.78" y2="137.16" width="0.1524" layer="91"/>
<junction x="147.32" y="149.86"/>
</segment>
</net>
<net name="N$8" class="0">
<segment>
<pinref part="R5" gate="G$1" pin="1"/>
<wire x1="106.68" y1="121.92" x2="132.08" y2="121.92" width="0.1524" layer="91"/>
<pinref part="Q1" gate="G$1" pin="D"/>
<wire x1="132.08" y1="121.92" x2="134.62" y2="121.92" width="0.1524" layer="91"/>
<wire x1="106.68" y1="119.38" x2="106.68" y2="121.92" width="0.1524" layer="91"/>
<pinref part="SJ2" gate="G$1" pin="1"/>
<wire x1="134.62" y1="109.22" x2="132.08" y2="109.22" width="0.1524" layer="91"/>
<wire x1="132.08" y1="109.22" x2="132.08" y2="121.92" width="0.1524" layer="91"/>
<junction x="132.08" y="121.92"/>
</segment>
</net>
<net name="N$9" class="0">
<segment>
<pinref part="R6" gate="G$1" pin="1"/>
<wire x1="106.68" y1="93.98" x2="132.08" y2="93.98" width="0.1524" layer="91"/>
<pinref part="Q2" gate="G$1" pin="D"/>
<wire x1="132.08" y1="93.98" x2="134.62" y2="93.98" width="0.1524" layer="91"/>
<wire x1="106.68" y1="91.44" x2="106.68" y2="93.98" width="0.1524" layer="91"/>
<pinref part="SJ3" gate="G$1" pin="1"/>
<wire x1="134.62" y1="81.28" x2="132.08" y2="81.28" width="0.1524" layer="91"/>
<wire x1="132.08" y1="81.28" x2="132.08" y2="93.98" width="0.1524" layer="91"/>
<junction x="132.08" y="93.98"/>
</segment>
</net>
<net name="N$10" class="0">
<segment>
<pinref part="R7" gate="G$1" pin="1"/>
<wire x1="106.68" y1="66.04" x2="132.08" y2="66.04" width="0.1524" layer="91"/>
<pinref part="Q3" gate="G$1" pin="D"/>
<wire x1="132.08" y1="66.04" x2="134.62" y2="66.04" width="0.1524" layer="91"/>
<wire x1="106.68" y1="63.5" x2="106.68" y2="66.04" width="0.1524" layer="91"/>
<pinref part="SJ4" gate="G$1" pin="1"/>
<wire x1="134.62" y1="53.34" x2="132.08" y2="53.34" width="0.1524" layer="91"/>
<wire x1="132.08" y1="53.34" x2="132.08" y2="66.04" width="0.1524" layer="91"/>
<junction x="132.08" y="66.04"/>
</segment>
</net>
<net name="VCC" class="0">
<segment>
<wire x1="76.2" y1="149.86" x2="76.2" y2="91.44" width="0.1524" layer="91"/>
<wire x1="76.2" y1="91.44" x2="73.66" y2="91.44" width="0.1524" layer="91"/>
<pinref part="J1" gate="G$1" pin="5"/>
<pinref part="R4" gate="G$1" pin="1"/>
<wire x1="134.62" y1="149.86" x2="132.08" y2="149.86" width="0.1524" layer="91"/>
<pinref part="SJ1" gate="G$1" pin="1"/>
<wire x1="132.08" y1="149.86" x2="86.36" y2="149.86" width="0.1524" layer="91"/>
<wire x1="86.36" y1="149.86" x2="76.2" y2="149.86" width="0.1524" layer="91"/>
<wire x1="134.62" y1="137.16" x2="132.08" y2="137.16" width="0.1524" layer="91"/>
<wire x1="132.08" y1="137.16" x2="132.08" y2="149.86" width="0.1524" layer="91"/>
<junction x="132.08" y="149.86"/>
<pinref part="SUPPLY5" gate="G$1" pin="VCC"/>
<wire x1="86.36" y1="154.94" x2="86.36" y2="149.86" width="0.1524" layer="91"/>
<junction x="86.36" y="149.86"/>
</segment>
</net>
</nets>
</sheet>
</sheets>
</schematic>
</drawing>
<compatibility>
<note version="6.3" minversion="6.2.2" severity="warning">
Since Version 6.2.2 text objects can contain more than one line,
which will not be processed correctly with this version.
</note>
</compatibility>
</eagle>
